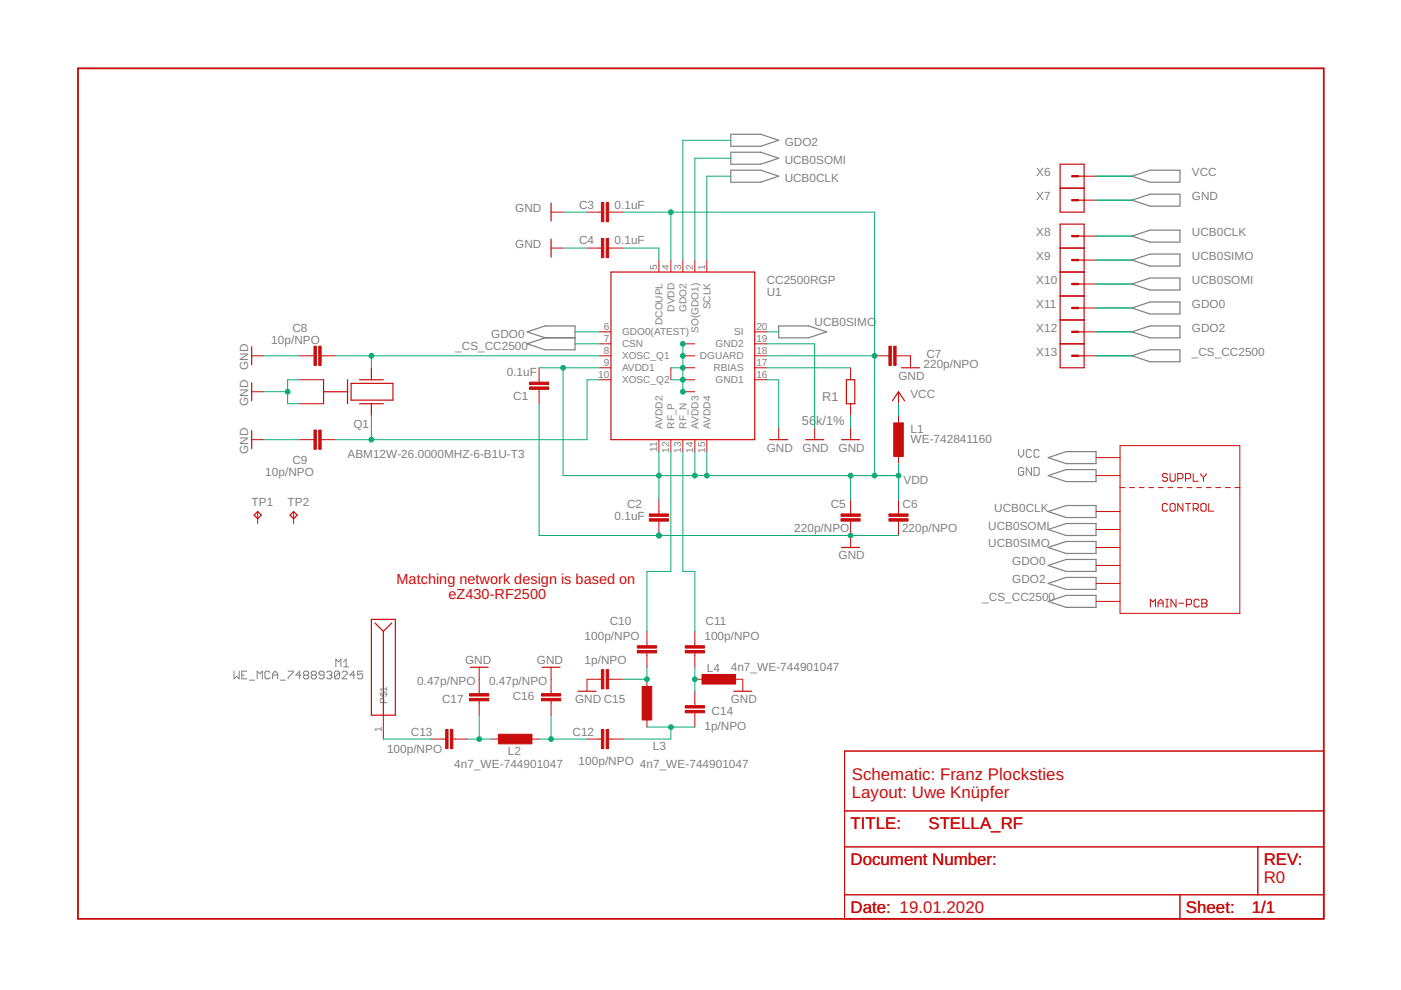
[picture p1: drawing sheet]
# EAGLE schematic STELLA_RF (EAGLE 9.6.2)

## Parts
C1  0.1uF  C-EUC0402  [C0402]
C2  0.1uF  C-EUC0402  [C0402]
C3  0.1uF  C-EUC0402  [C0402]
C4  0.1uF  C-EUC0402  [C0402]
C5  220p/NPO  C-EUC0402  [C0402]
C6  220p/NPO  C-EUC0402  [C0402]
C7  220p/NPO  C-EUC0402  [C0402]
C8  10p/NPO  C-EUC0402  [C0402]
C9  10p/NPO  C-EUC0402  [C0402]
C10  100p/NPO  C-EUC0402  [C0402]
C11  100p/NPO  C-EUC0402  [C0402]
C12  100p/NPO  C-EUC0402  [C0402]
C13  100p/NPO  C-EUC0402  [C0402]
C14  1p/NPO  C-EUC0402  [C0402]
C15  1p/NPO  C-EUC0402  [C0402]
C16  0.47p/NPO  C-EUC0402  [C0402]
C17  0.47p/NPO  C-EUC0402  [C0402]
L1  WE-742841160  L-EU  [L0402]
L2  4n7_WE-744901047  L-EU  [L0402]
L3  4n7_WE-744901047  L-EU  [L0402]
L4  4n7_WE-744901047  L-EU  [L0402]
M1  WE_MCA_7488930245  [WE_MCA_7488930245]
Q1  ABM12W-26.0000MHZ-6-B1U-T3  ABM12W  [ABM12W]
R1  56k/1%  R-EU_R0402  [R0402]
TP1  TPTP06SQ  [TP06SQ]
TP2  TPTP06SQ  [TP06SQ]
U1  CC2500RGP  CHIPCON_CC1100  [CHIPCON_QLP20]
X6  1PIN_INTERFACE  [1PIN_INTERFACE]
X7  1PIN_INTERFACE  [1PIN_INTERFACE]
X8  1PIN_INTERFACE  [1PIN_INTERFACE]
X9  1PIN_INTERFACE  [1PIN_INTERFACE]
X10  1PIN_INTERFACE  [1PIN_INTERFACE]
X11  1PIN_INTERFACE  [1PIN_INTERFACE]
X12  1PIN_INTERFACE  [1PIN_INTERFACE]
X13  1PIN_INTERFACE  [1PIN_INTERFACE]

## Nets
_CS_CC2500: U1.7(CSN) X13.1
GDO0: U1.6(GDO0(ATEST)) X11.1
GDO2: U1.3(GDO2) X12.1
GND: C1.1 C2.1 C3.1 C4.1 C5.1 C6.1 C7.2 C8.1 C9.1 C15.2 C16.2 C17.2 L4.1 Q1.2 Q1.4 R1.2 U1.16(GND1) U1.19(GND2) U1.EP U1.GND1(G1) U1.GND2(G2) U1.GND3(G3) U1.GND4(G4) U1.GND5(G5) X7.1
N$16: C4.2 U1.5(DCOUPL)
N$17: C13.1 M1.1
N$18: C8.2 Q1.1 U1.8(XOSC_Q1)
N$19: R1.1 U1.17(RBIAS)
N$20: C9.2 Q1.3 U1.10(XOSC_Q2)
N$22: C13.2 C17.1 L2.1
N$23: C12.2 C16.1 L2.2
N$24: C10.2 C15.1 L3.2
N$25: C12.1 C14.2 L3.1
N$26: C11.2 C14.1 L4.2
N$27: C10.1 U1.12(RF_P)
N$28: C11.1 U1.13(RF_N)
UCB0CLK: U1.1(SCLK) X8.1
UCB0SIMO: U1.20(SI) X9.1
UCB0SOMI: U1.2(SO(GDO1)) X10.1
VCC: L1.1 X6.1
VDD: C1.2 C2.2 C3.2 C5.2 C6.2 C7.1 L1.2 U1.4(DVDD) U1.9(AVDD1) U1.11(AVDD2) U1.14(AVDD3) U1.15(AVDD4) U1.18(DGUARD)
Unconnected: TP1.TP TP2.TP

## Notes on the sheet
- X6
- X7
- X8
- X9
- X10
- X11
- X12
- X13
- VCC
- GND
- SUPPLY
- CONTROL
- MAIN-PCB
- Matching network design is based on 
               eZ430-RF2500
- M1
- WE_MCA_7488930245
- Schematic: Franz Plocksties 
  Layout: Uwe Knüpfer
- R0
- 19.01.2020
